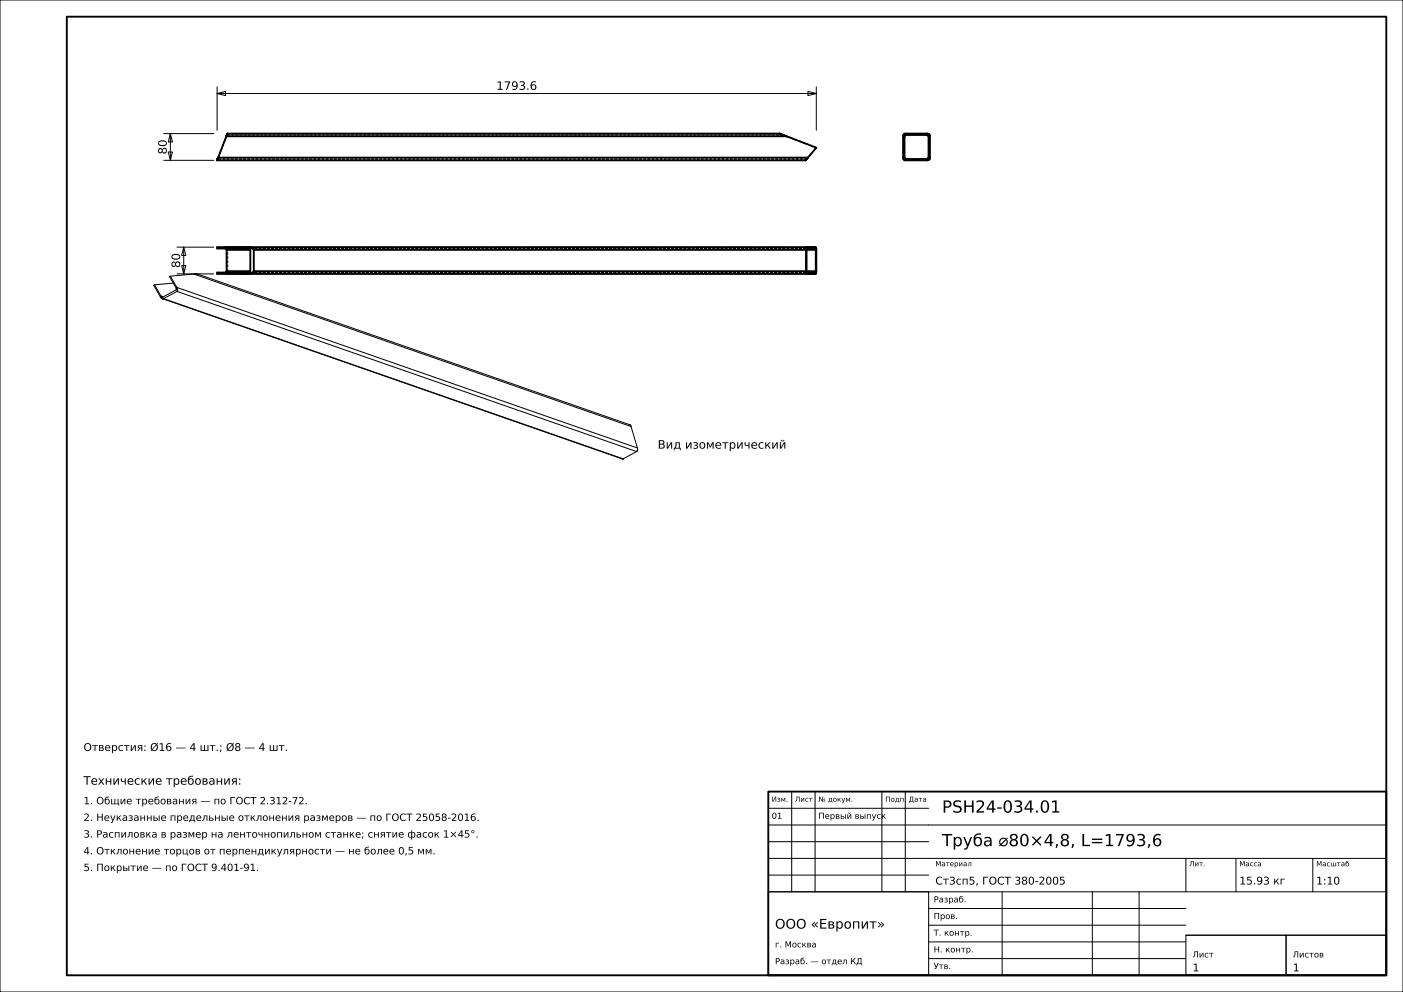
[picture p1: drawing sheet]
<svg xmlns="http://www.w3.org/2000/svg" width="420mm" height="297mm" viewBox="0 0 420 297" stroke-linecap="round" stroke-linejoin="round" font-family="sans-serif">
<g fill="none" stroke="#000" stroke-width=".3">
<path d="M0 0h420v297h-420zM49 40h15M51 40l.6 2.5h-1.2zM51 40v8M65 28l2.5-.6v1.2zM65 26v13M65 28h179.4M241.9 27.4l2.5 .6-2.5 .6zM244.4 26v13M49 48h15M50.4 45.5h1.2l-.6 2.5zM53 74h11"/>
<path d="M54.4 79.5h1.2l-.6 2.5zM55 74l.6 2.5h-1.2zM55 74v8M46.2 85.3l-.2 .1 2 3.4 .6 .6M46.2 85.3l2 3.3M48.2 88.6v.1M48.2 88.6l.7 .3M48.2 88.7h.1M48.3 88.7v.1M48.3 88.8h.1M48.4 88.9h.1M48.5 88.9h.1"/>
<path d="M48.5 88.9v.1M48.5 89h.1M48.6 89h.1M48.6 89.4h.1M48.6 89.4l137.7 48M48.7 89.4h.1M48.7 89h.1M48.7 89.4v.1M48.7 89.5h.1M48.8 89.5h.1M48.9 89.4v.1M48.9 89.4h.1"/>
<path d="M49 89.4h.1M49 89.4l137.6 48M51 82.7l-.3 .1 2.1 3.8M51 82.7l2 3.4M51.9 84.8l-5.7 .5M52.7 86.8l-4 2.2M52.8 86.7l-.1 .1M52.8 86.7h.1M52.8 86.6v.1M52.8 86.6h.1M53 86.1l.1 1.1M53 86.1l137.8 48"/>
<path d="M53 87.2l-4 2.2M53 87.2l137.6 48M53 82h11M53 87.2h.1M53.1 87.2h-.1M57.9 82l-6.9 .7M57.9 82l131 45.7M59 82h-1.1M59 82h.1M59 82l129.5 45.2M186.3 137.4h.1M186.4 137.4h.1"/>
<path d="M186.5 137.4h.1M186.6 137.4h-.1M188.5 127.2h.1M188.6 127.2h.1M188.6 127.2l.3 .4M188.9 127.6h.1M188.9 127.6v.1M188.9 127.7l1.9 6.4M190.6 135.2l-4 2.2M190.7 135.1l-.1 .1M190.7 135.1h.1M190.8 134.1l-.1 1"/>
<path d="M237 237v30M244 237v30M264 237v30M271 237v30M230 257h185M230 252h48M230 247h185M230 242h48M355 257v10M370 257v10M393 257v10M230 267h48v25h-48z"/>
<path d="M230 267h185M230 262h48M278 277h77M278 272h77M300 267v25M327 267v25M341 267v25M278 287h77M278 282h77M355 280h30v12h-30zM355 280h60M385 280h30v12h-30z"/>
</g>
<g fill="none" stroke="#000" stroke-width=".56">
<path d="M20 5h395v287h-395zM65 48h176.2M65 48h.1M65.3 47.2h176.6M67.8 40.8h167.7M241.2 48h.1M241.9 47.2l2.5-3-11-4.2h-165.3l-3.1 8M241.9 47.2l-.7 .8M270.6 40.2l.6-.2h6.4l.5 .2 .3 .6v6.4l-.3 .6-.5 .2h-6.4l-.6-.2-.2-.6v-6.4zM270.8 40.8v6.4M270.8 47.2h.1M270.8 40.8h.1"/>
<path d="M270.8 47.2v.1M270.8 47.3h.1M270.8 40.7v.1M270.8 47.3v.1M270.8 40.6v.1M270.8 40.6h.1M270.8 47.4h.1M270.9 40.6h-.1M270.9 47.4v.1M270.9 40.5v.1M270.9 47.5h.1M271 40.5h-.1"/>
<path d="M271 47.5v.1M271 40.4v.1M271 47.6h.1M271.1 40.4h-.1M271.1 47.6h.1M271.1 40.4h.1M271.2 40.4h6.4M271.2 40.4h-.1M271.2 47.6h6.4M277.6 40.4h.1M277.6 47.6h.1M277.7 40.4h.1"/>
<path d="M277.7 40.4l.1 .1M277.8 40.5h.1M277.8 47.5l-.2 .1M277.8 40.5l.1 .1M277.8 47.5h.1M277.9 40.6h.1M277.9 47.4l-.1 .1M277.9 40.6v.1M277.9 40.7l.1 .1M277.9 47.3v.1M278 47.3h-.1M278 40.8h.1"/>
<path d="M278 47.2v.1M278 40.8v6.4M278 47.2h.1M67.5 74.4h.1M67.6 74.4h.1M67.7 74.4v.1M67.7 74.5l.1 .1M67.8 74.6h.1M67.8 74.6v.1M67.8 74.7h.1M67.8 74.7v.1M67.8 74.8h.1"/>
<path d="M67.8 74.8v6.4M67.8 74.8h7.1M73.9 74l1.5 .2 .6 .6M74.9 74.8h.1M74.9 74.8v6.4M76 74.8v6.4M76 74.8h165.3M241.3 74.8v6.4M241.4 74.1l-.1 .7M241.4 74.8v6.4M241.4 74.8h2.8M241.4 74.8h.1"/>
<path d="M241.5 74.7l-.1 .1M241.5 74.7h.1M241.5 74.1h-.1M241.5 74.6v.1M241.5 74.5v.1M241.5 74v.1M241.5 74.5h.1M241.5 74h.1M241.5 74.4v.1M241.6 74.4h-.1M241.6 74h-.1M241.6 74.4h2.5"/>
<path d="M241.6 74h.1M241.6 74.4h.1M244.1 74.4h.1M244.1 74h-179.1v.4h9l.9 .4M244.1 74h.1M244.1 74.5h.1M244.2 74.5h.1M244.2 74v.1M244.2 74.5v.1M244.2 74.6h.1M244.2 74.1h.1M244.2 74.6v.1"/>
<path d="M244.2 74.7h.1M244.2 74.7v.1M244.2 74.8h.1M244.2 74.8v6.4M244.2 74.1l.1 7.7M67.5 81.6h.1M67.6 81.6h.1M67.7 81.6h-.1M67.7 81.5v.1M67.7 81.5h.1M67.8 81.4l-.1 .1M67.8 81.4h.1"/>
<path d="M67.8 81.3v.1M67.8 81.3h.1M67.8 81.2v.1M67.8 81.2h.1M67.8 81.2h7.1M74.8 81.4l-.8 .2h-9v.4h179.1M74.9 81.3l-.1 .1M74.9 81.3h.1M74.9 81.2v.1M74.9 81.2h.1M76 81.2l-.6 .6-1.5 .2M76 81.2h165.3"/>
<path d="M241.3 81.2l.2 .8M241.4 81.2h.1M241.4 81.2h2.8M241.4 81.2l.1 .1M241.5 81.3h.1M241.5 81.3v.1M241.5 81.4h.1M241.5 81.4v.1M241.5 81.5h.1M241.5 82h.1M241.5 81.5v.1M241.5 81.6h.1"/>
<path d="M241.6 81.6h.1M241.6 82h.1M241.6 81.6h2.5M244.1 81.6h.1M244.2 82h-.1M244.2 81.4l-.1 .1M244.2 81.4h.1M244.2 81.3v.1M244.2 81.3h.1M244.2 81.2v.1M244.2 81.2h.1M244.2 81.8v.2"/>
<path d="M244.3 81.8h-.1M230 237h185v55h-185z"/>
</g>
<g fill="none" stroke="#000" stroke-width=".3" stroke-dasharray=".7 .5" stroke-linecap="butt">
<path d="M233.4 40h-165.3M271.2 40h6.4M277.6 40h.1M65 48v-.1M65 47.9l.1-.1M65.1 47.8v-.1M65.1 47.7v-.1M65.1 47.6l.1-.1M65.2 47.5v-.1M65.2 47.4l.1-.1M65.3 47.3v-.1M65.3 47.2l2.5-6.4"/>
<path d="M67.8 40.8l-2.5 6.4M67.8 40.8v-.1M67.8 40.7v.1M67.8 40.7v-.1M67.8 40.6v.1M67.8 40.6l.1-.1M67.8 40.6h.1M67.9 40.6v-.1M67.9 40.6h-.1M67.9 40.5v.1M67.9 40.5v-.1M67.9 40.4v.1"/>
<path d="M67.9 40.4h166.5M67.9 40.4l.1-.1M68 40.3v-.1M68 40.2v-.1M68 40.1l.1-.1M233.5 40h-.1M233.6 40.1l-.1-.1M233.7 40.1h-.1M233.8 40.2l-.1-.1M234 40.2h-.2M234.2 40.3l-.2-.1M234.4 40.4l-.2-.1"/>
<path d="M234.4 40.4h-166.5M234.4 40.4h.1M234.5 40.4h-.1M234.5 40.4l.1 .1M234.6 40.5l-.2-.1M234.6 40.5h.1M234.6 40.5l-.1-.1M234.7 40.5h-.1M234.7 40.5l.1 .1M234.8 40.5h-.2M234.8 40.6h.1M234.8 40.6l-.1-.1"/>
<path d="M234.9 40.6h.1M234.9 40.6h-.1M235 40.6l-.2-.1M235 40.6l.1 .1M235 40.6h-.1M235.1 40.7h.1M235.1 40.7l-.1-.1M235.2 40.7l-.2-.1M235.2 40.7l.2 .1M235.2 40.7h-.1M235.4 40.8h.1M235.4 40.8l-.2-.1"/>
<path d="M235.5 40.8l-.3-.1M235.5 40.8l8.9 3.4M235.5 40.8h-.1M241.2 48h-176.2M241.3 47.9l-.1 .1M241.3 47.8v.1M241.4 47.8h-.1M241.4 47.7v.1M241.5 47.6l-.1 .1M241.5 47.6h-176.3M241.5 47.6h.1M241.6 47.6h-.1"/>
<path d="M241.6 47.6v-.1M241.6 47.5l-.1 .1M241.6 47.5v.1M241.6 47.5v-.1M241.6 47.4v.1M241.6 47.4h.1M241.7 47.4h-.1M241.7 47.4l-.1 .1M241.7 47.4v-.1M241.7 47.3v.1M241.7 47.3h.1M241.8 47.3l-.1 .1"/>
<path d="M241.8 47.3h-.1M241.8 47.3v-.1M241.8 47.2v.1M241.8 47.2h.1M241.9 47.2l-.1 .1M241.9 47.2h-.1M241.9 47.2l2.5-3M244.4 44.2l-8.9-3.4M244.4 44.2l-2.5 3M270.4 40.8v-.1M270.4 44.2v-3.4M270.4 44.2v3"/>
<path d="M270.4 47.2v.1M270.4 40.7v-.1M270.4 47.3v.1M270.4 40.6v-.1M270.4 47.4v.1M270.4 40.5l.1-.1M270.4 47.5l.1 .1M270.5 40.4v-.1M270.5 47.6v.1M270.5 40.3l.1-.1M270.5 47.7l.1 .1M270.6 40.2h.1"/>
<path d="M270.6 47.8h.1M270.7 40.2v-.1M270.7 47.8v.1M270.7 40.1h.1M270.7 47.9h.1M270.8 44.2h-.4M270.8 40.8v3.4M270.8 47.2v-3M270.8 40.7v.1M270.8 47.3v-.1M270.8 40.6v.1M270.8 47.4v-.1"/>
<path d="M270.8 40.1l.1-.1M270.8 47.9l.1 .1M270.9 40.6h-.1M270.9 47.4h-.1M270.9 40.5v.1M270.9 47.5v-.1M270.9 40h.1M270.9 48h.1M271 40.5h-.1M271 47.5h-.1M271 40h.1M271 48h.1"/>
<path d="M271 40.4v.1M271 47.6v-.1M271.1 40h.1M271.1 48h.1M271.1 40.4h-.1M271.1 47.6h-.1M271.2 40.4h-.1M271.2 48h6.4M271.2 47.6h-.1M277.6 40.4h-6.4M277.6 48h.1M277.6 47.6h-6.4"/>
<path d="M277.7 40.4h-.1M277.7 47.6h-.1M277.7 40h.1M277.7 48h.1M277.8 40.5l-.1-.1M277.8 47.5l-.1 .1M277.8 40l.1 .1M277.8 48l.1-.1M277.9 40.6l-.1-.1M277.9 47.4l-.1 .1M277.9 40.1h.1M277.9 47.9h.1"/>
<path d="M277.9 40.7v-.1M277.9 47.3v.1M278 40.7h-.1M278 47.3h-.1M278 40.8v-.1M278 47.2v.1M278 44.2v-3.4M278 44.2v3M278 40.1l.1 .1M278 47.9l.1-.1M278.1 40.2l.1 .1M278.1 47.8l.1-.1"/>
<path d="M278.2 40.3v.1M278.2 47.7v-.1M278.2 40.4l.1 .1M278.2 47.6l.1-.1M278.3 40.5v.1M278.3 47.5v-.1M278.3 40.6l.1 .1M278.3 47.4l.1-.1M278.4 40.7v.1M278.4 47.3v-.1M278.4 44.2h-.4M278.4 40.8v3.4"/>
<path d="M278.4 47.2v-3M65 74.4h2.5M67.5 74h-2.5M67.5 74.4h176.6M67.6 74h-.1M67.7 74h-.1M67.8 74.1l-.1-.1M67.9 74.1h-.1M67.9 74.2v-.1M68 74.2h-.1M68 74.3v-.1M68.1 74.4l-.1-.1"/>
<path d="M68.1 74.5v-.1M68.2 74.6l-.1-.1M68.2 74.7v-.1M68.2 74.8v-.1M73.9 74h167.7M73.9 74.4h167.7M65 82h2.5M67.5 82h.1M67.5 81.6h-2.5M67.5 81.6h176.6M67.6 82h.1M67.7 82l.1-.1"/>
<path d="M67.8 81.9h.1M67.9 81.9v-.1M67.9 81.8h.1M68 81.8v-.1M68 81.7l.1-.1M68.1 81.6v-.1M68.1 81.5l.1-.1M68.2 81.4v-.1M68.2 81.3v-.1M68.2 81.2v-6.4M73.9 81.6h167.7M241.6 82h-167.7"/>
</g>
<g font-size="5">
<text x="282" y="243.3">PSH24-034.01</text>
<text x="282" y="253.3">Труба ⌀80×4,8, L=1793,6</text>
</g>
<text font-size="4" x="232" y="278">ООО «Европит»</text>
<g font-size="3.5">
<text x="148.6" y="26.9">1793.6</text>
<text x="49.9" y="46.2" transform="rotate(-90 49.9 46.2)">80</text>
<text x="53.9" y="80.2" transform="rotate(-90 53.9 80.2)">80</text>
<text x="196.9" y="134.3">Вид изометрический</text>
<text x="25" y="234.9">Технические требования:</text>
</g>
<g font-size="3.2">
<text x="25" y="224.8">Отверстия: Ø16 — 4 шт.; Ø8 — 4 шт.</text>
<text x="280" y="264.8">Ст3сп5, ГОСТ 380-2005</text>
<text x="371" y="264.8">15.93 кг</text>
<text x="394" y="264.8">1:10</text>
<text x="357" y="290.8">1</text>
<text x="387" y="290.8">1</text>
</g>
<g font-size="3">
<text x="25" y="240.8">1. Общие требования — по ГОСТ 2.312-72.</text>
<text x="25" y="245.8">2. Неуказанные предельные отклонения размеров — по ГОСТ 25058-2016.</text>
<text x="25" y="250.8">3. Распиловка в размер на ленточнопильном станке; снятие фасок 1×45°.</text>
<text x="25" y="255.8">4. Отклонение торцов от перпендикулярности — не более 0,5 мм.</text>
<text x="25" y="260.8">5. Покрытие — по ГОСТ 9.401-91.</text>
</g>
<g font-size="2.5">
<text x="231" y="245.1">01</text>
<text x="245" y="245.1">Первый выпуск</text>
<text x="279.5" y="270.2">Разраб.</text>
<text x="279.5" y="275.1">Пров.</text>
<text x="279.5" y="280.1">Т. контр.</text>
<text x="232" y="283.6">г. Москва</text>
<text x="279.5" y="285.1">Н. контр.</text>
<text x="357" y="286.6">Лист</text>
<text x="387" y="286.6">Листов</text>
<text x="232" y="288.7">Разраб. — отдел КД</text>
<text x="279.5" y="290.1">Утв.</text>
</g>
<g font-size="2.1">
<text x="231" y="240">Изм.</text>
<text x="238" y="240">Лист</text>
<text x="245" y="240">№ докум.</text>
<text x="265" y="240">Подп.</text>
<text x="272" y="240">Дата</text>
<text x="280" y="259.3">Материал</text>
<text x="356" y="259.3">Лит.</text>
<text x="371" y="259.3">Масса</text>
<text x="394" y="259.4">Масштаб</text>
</g>
</svg>
